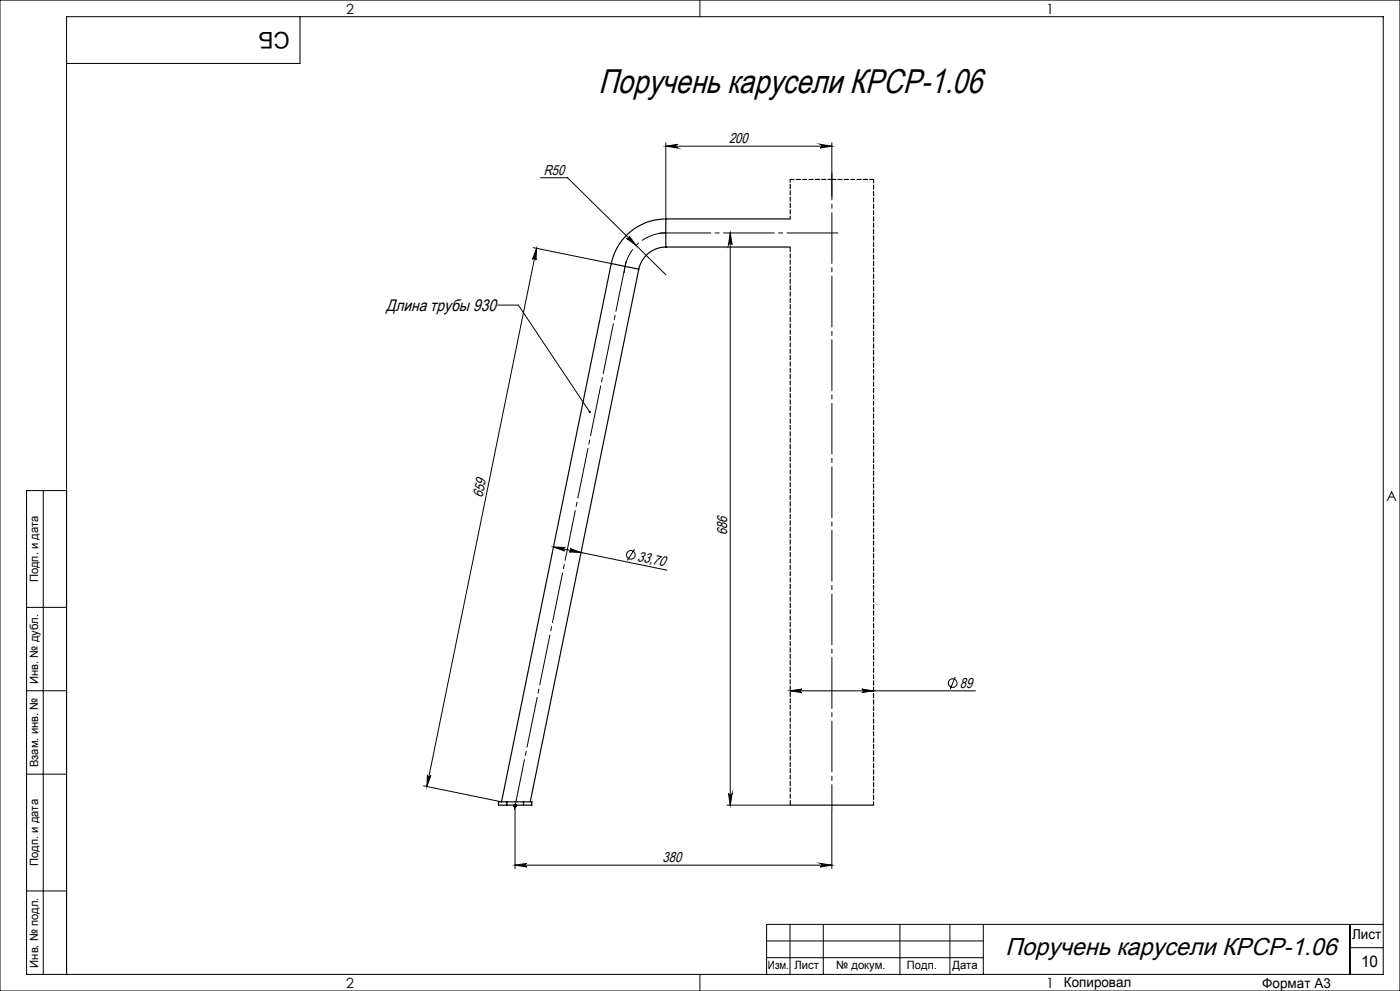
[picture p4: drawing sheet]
<svg xmlns="http://www.w3.org/2000/svg" width="420mm" height="297mm" viewBox="0 0 420 297" stroke-linecap="round" stroke-linejoin="round" font-family="sans-serif">
<g fill="none" stroke="#000" stroke-width=".3">
<path d="M0 0h420v297h-420zM90 5v14h-70M210 0v5M162.2 53.3h8.1l29.4 29M199.7 42.8v22.8M199.7 43.8h49.9M199.7 43.8l3.6-.6a.55 .55 0 0 0-.6 .6 .55 .55 0 0 0 .6 .5zM246.1 43.2l3.5 .6-3.5 .5a.55 .55 0 0 0 .5-.5 .55 .55 0 0 0-.5-.6zM249.6 42.8v16.1M160 74.2l23.4 4.8M161 74.4l-.2 3.6a.54 .54 0 0 0-.4-.7 .54 .54 0 0 0-.7 .4zM161 74.4l-32.9 161.3"/>
<path d="M188 71.5a.52 .52 0 0 0 .7 0 .52 .52 0 0 0 0-.8l2.2 2.9zM219.1 69.8l.5 3.5a.55 .55 0 0 0-.5-.5 .55 .55 0 0 0-.6 .5zM219.1 69.8v171.5M149.3 91.4h6.2l21.4 32.1M13 147v145M20 147h-12v145h407v-287h-395v287M166.1 163.9l3.5 .2a.54 .54 0 0 0-.6 .4 .54 .54 0 0 0 .4 .6zM166.1 163.9l34 7M171 164.4l3.3 1.2-3.5-.2a.52 .52 0 0 0 .6-.4 .52 .52 0 0 0-.4-.6zM190.4 164.6l-2.2 3.4M8 182h12M8 207h12"/>
<path d="M237 207h55.6M237 207l3.6-.5a.53 .53 0 0 0-.6 .5 .53 .53 0 0 0 .6 .6zM258.6 206.5l3.4 .5-3.4 .6a.53 .53 0 0 0 .4-.6 .53 .53 0 0 0-.4-.5zM286.6 202.9l-1.5 3.7M8 232h12M127.1 235.5l23.4 4.8M128.2 232.2a.52 .52 0 0 0 .4 .6 .52 .52 0 0 0 .7-.4l-1.2 3.3zM218.5 237.8a.55 .55 0 0 0 .6 .5 .55 .55 0 0 0 .5-.5l-.5 3.5zM154.5 259.3l3.5-.5a.53 .53 0 0 0-.5 .5 .53 .53 0 0 0 .5 .5zM154.5 241.5v18.8M154.5 259.3h95.1M218.1 241.3h18.9"/>
<path d="M246.1 258.8l3.5 .5-3.5 .5a.53 .53 0 0 0 .5-.5 .53 .53 0 0 0-.5-.5zM249.6 243.3v17M8 267h12M237 277v15M247 277v15M270 277v15M285 277v15M295 277v15M405 277v15M415 277h-185v15M210 292v5M230 282h65"/>
<path d="M230 287h65M405 284h10"/>
<circle cx="189.3" cy="166.3" r="1.3"/>
<circle cx="285.8" cy="204.7" r="1.29"/>
</g>
<path d="M199.8 69.8a12.5 12.5 0 0 0-12.5 12" fill="none" stroke="#000" stroke-width=".3" stroke-dasharray="15.2 1.3 1.3 1.3" stroke-dashoffset="7.6" stroke-linecap="butt"/>
<path d="M154 241.5h1M154.2 241.1l.7 .7M154.5 241v1M154.9 241.1l-.7 .7" fill="none" stroke="#000" stroke-width=".7" stroke-linecap="butt"/>
<path d="M154.2 243.1l33.7-165.2" fill="none" stroke="#000" stroke-width=".3" stroke-dasharray="15.2 1.3 1.3 1.3" stroke-dashoffset="-.5"/>
<path d="M197.8 69.8h53.8" fill="none" stroke="#000" stroke-width=".3" stroke-dasharray="15.2 1.3 1.3 1.3" stroke-dashoffset="-.2"/>
<path d="M249.6 51.8v191.5" fill="none" stroke="#000" stroke-width=".3" stroke-dasharray="15.2 1.3 1.3 1.3" stroke-dashoffset="7.1"/>
<g fill="#000">
<path d="M188 71.5a.52 .52 0 0 0 .7 0 .52 .52 0 0 0 0-.8l2.2 2.9zM176.7 123.2h.5l-.1 .6-.2-.3 .2 .3-.5-.2z"/>
<path d="M161 74.4l-.2 3.6a.54 .54 0 0 0-.4-.7 .54 .54 0 0 0-.7 .4zM128.2 232.2a.52 .52 0 0 0 .4 .6 .52 .52 0 0 0 .7-.4l-1.2 3.3z"/>
<path d="M219.1 69.8l.5 3.5a.55 .55 0 0 0-.5-.5 .55 .55 0 0 0-.6 .5zM218.5 237.8a.55 .55 0 0 0 .6 .5 .55 .55 0 0 0 .5-.5l-.5 3.5z"/>
<path d="M166.1 163.9l3.5 .2a.54 .54 0 0 0-.6 .4 .54 .54 0 0 0 .4 .6zM171 164.4l3.3 1.2-3.5-.2a.52 .52 0 0 0 .6-.4 .52 .52 0 0 0-.4-.6z"/>
<path d="M258.6 206.5l3.4 .5-3.4 .6a.53 .53 0 0 0 .4-.6 .53 .53 0 0 0-.4-.5zM237 207l3.6-.5a.53 .53 0 0 0-.6 .5 .53 .53 0 0 0 .6 .6zM246.1 43.2l3.5 .6-3.5 .5a.55 .55 0 0 0 .5-.5 .55 .55 0 0 0-.5-.6zM199.7 43.8l3.6-.6a.55 .55 0 0 0-.6 .6 .55 .55 0 0 0 .6 .5z"/>
<path d="M154.5 259.3l3.5-.5a.53 .53 0 0 0-.5 .5 .53 .53 0 0 0 .5 .5zM246.1 258.8l3.5 .5-3.5 .5a.53 .53 0 0 0 .5-.5 .53 .53 0 0 0-.5-.5z"/>
</g>
<g fill="none" stroke="#000" stroke-width=".35">
<path d="M183.4 79l8.2 1.7M183.4 79l-32.9 161.3M199.7 74a8.3 8.3 0 0 0-8.1 6.7M199.7 65.6a16.8 16.8 0 0 0-16.3 13.4M199.7 65.6v8.4M199.7 65.6h37.3M199.7 74h37.3M191.6 80.7l-32.5 159.6M152 240.3h-2.5v1h2.5M152 240.3v1M152 241.3h5.1M152 240.3h5.1"/>
<path d="M157.1 240.3h2.5v1h-2.5M157.1 240.3v1M237 241.3h25"/>
</g>
<path d="M262.1 241.3v-187.5" fill="none" stroke="#000" stroke-width=".35" stroke-dasharray="1.3 .6" stroke-dashoffset=".2"/>
<path d="M237.1 53.8v11.8" fill="none" stroke="#000" stroke-width=".35" stroke-dasharray="1.3 .6" stroke-dashoffset=".4"/>
<path d="M237.1 74v167.3" fill="none" stroke="#000" stroke-width=".35" stroke-dasharray="1.3 .6" stroke-dashoffset="-.1"/>
<path d="M237.1 53.8h12.5M249.6 53.8h12.5" fill="none" stroke="#000" stroke-width=".35" stroke-dasharray="1.3 .6" stroke-dashoffset=".1"/>
<text font-size="10.2" x="179.5" y="28">Поручень карусели КРСР-1.06</text>
<text font-size="7.3" x="301.6" y="286.1">Поручень карусели КРСР-1.06</text>
<text font-size="6.9" x="86.9" y="9.4" transform="rotate(-180 86.9 9.4)">СБ</text>
<text font-size="5" x="115.8" y="93.1">Длина трубы 930</text>
<text font-size="4.8" x="408.3" y="289.7">10</text>
<g font-size="4.3">
<text x="218.7" y="42.9">200</text>
<text x="163.1" y="52.3">R50</text>
<text x="144.7" y="149.4" transform="rotate(-78 144.7 149.4)">659</text>
<text x="218.2" y="160.4" transform="rotate(-90 218.2 160.4)">686</text>
<text x="191.1" y="168.1" transform="rotate(12 191.1 168.1)">33,70</text>
<text x="288" y="206.1">89</text>
<text x="198.7" y="258.4">380</text>
</g>
<g font-size="4.2">
<text x="103.8" y="4.2">2</text>
<text x="313.8" y="4.2">1</text>
<text x="415.9" y="150.2">A</text>
<text x="103.8" y="296.2">2</text>
<text x="313.8" y="296.2">1</text>
</g>
<g font-size="4.1">
<text x="405.6" y="281.5">Лист</text>
<text x="319.2" y="295.9">Копировал</text>
<text x="378.7" y="296">Формат А3</text>
</g>
<g font-size="3.4">
<text x="11.4" y="174.5" transform="rotate(-90 11.4 174.5)">Подп. и дата</text>
<text x="11.4" y="205" transform="rotate(-90 11.4 205)">Инв. № дубл.</text>
<text x="11.4" y="229.9" transform="rotate(-90 11.4 229.9)">Взам. инв. №</text>
<text x="11.4" y="259.5" transform="rotate(-90 11.4 259.5)">Подп. и дата</text>
<text x="11.4" y="290" transform="rotate(-90 11.4 290)">Инв. № подл.</text>
<text x="230.4" y="290.4">Изм.</text>
<text x="238.3" y="290.4">Лист</text>
<text x="250.9" y="290.4">№ докум.</text>
<text x="272.1" y="290.4">Подп.</text>
<text x="285.7" y="290.5">Дата</text>
</g>
</svg>
